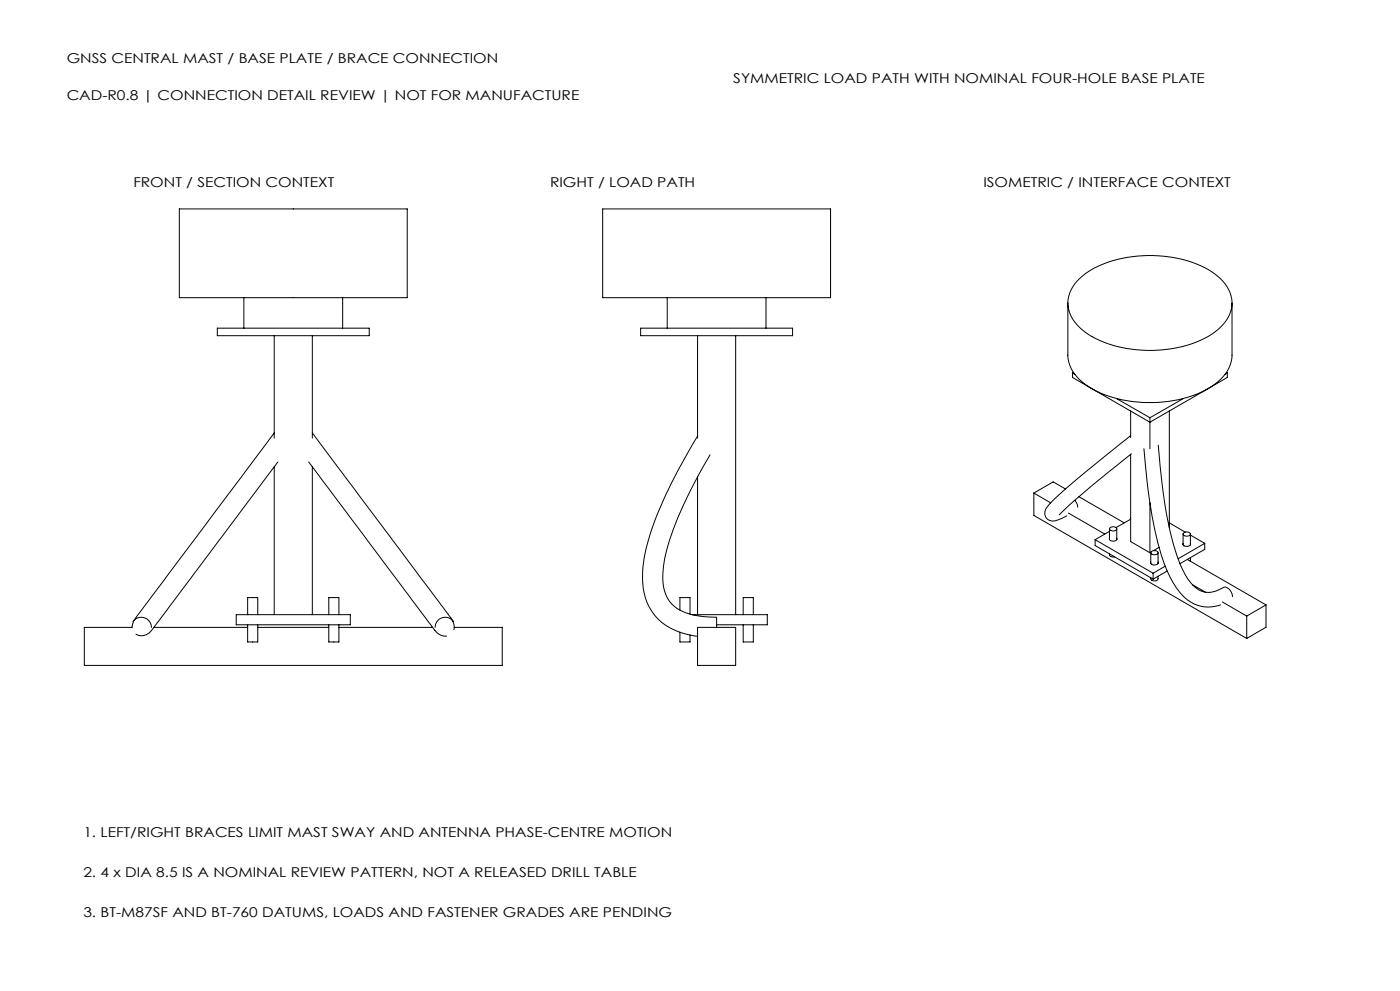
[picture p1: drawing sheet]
<svg xmlns="http://www.w3.org/2000/svg" width="420mm" height="297mm" viewBox="0 0 420 297" stroke-linecap="round" stroke-linejoin="round" font-family="sans-serif">
<g fill="none" stroke="#000" stroke-width=".3">
<path d="M53.8 62.6h68.4v26.6h-68.4zM180.8 62.6h68.4v26.6h-68.4zM65.2 98.4h45.6v2.2h-45.6zM73.2 89.2v9.2M102.8 89.2v9.2M192.2 98.4h45.6v2.2h-45.6zM200.2 89.2v9.2M229.8 89.2v9.2M320.4 90.8v15.6a11.6 11.6 0 0 0 6.1 9.4 38 38 0 0 0 29.7 3.3 19.8 19.8 0 0 0 12.4-8.7l.7-1.7 .3-1.8v-16.1M323.8 83.6a30.9 30.9 0 0 1 20.4-7 32.7 32.7 0 0 1 21.1 6.2 9.4 9.4 0 0 1 1.6 14.5 27.7 27.7 0 0 1-18.1 7.5 35.8 35.8 0 0 1-23.3-5.3 10.4 10.4 0 0 1-4.8-10.9l1.1-2.6zM82.3 100.6v30.7M93.7 100.6v30.7"/>
<path d="M209.3 100.6v30.7M220.7 100.6v83.6M321.8 111.8v1.3l23.2 13.4 23.2-13.4v-1.3M321.8 111.8l.7 .4M322.1 111.7l-.3 .1M335 119.4l10 5.8M355 119.4l-10 5.8M367.9 111.7l.3 .1M368.2 111.8l-.7 .4M82.3 129.7l-37.8 50.4a35.7 35.7 0 0 0-4.7 6.9l-.2 1h-14.3v11.4h125.4v-11.4h-14.5M82.3 139.9v44.3M83.4 138.5l-36.9 49a6.3 6.3 0 0 1-3.7 3h-.9l-1.1-.4"/>
<path d="M92.6 138.5l34 45.3a35.8 35.8 0 0 0 5.3 6.4l.8 .3 1.3 .1M93.7 129.7l37.7 50.4a36.5 36.5 0 0 1 4.8 7v1.6M93.7 139.9v44.3M209.3 130.7a157.1 157.1 0 0 0-14.2 29.4 33.4 33.4 0 0 0-1.6 18.6 16.1 16.1 0 0 0 13 11.5l2.8 .5M213 136.3a142.8 142.8 0 0 0-12.2 25.6 29.9 29.9 0 0 0-1.6 14.6 9.9 9.9 0 0 0 8.2 7.7l3.9 .6 3.7 .2v3M339.2 130.6l-7 5.5a167.4 167.4 0 0 0-17.9 15.7 2.53 2.53 0 0 0-.5 3.4 2.53 2.53 0 0 0 3.4 .7l2.8-1.3M339.2 123.2v8M339.2 136.2v26.1l5.8 3.4M339.4 136l-8 6.4a144.6 144.6 0 0 0-13.6 11.9M343.2 134.5l.4 4.7a134.7 134.7 0 0 0 5.6 29.5 22.1 22.1 0 0 0 8.1 11.8 10.3 10.3 0 0 0 8.8 .8M345 125.2v9.3M347.5 133.4l.9 9.3a110 110 0 0 0 5.7 26.5 13.9 13.9 0 0 0 6.1 7.9 7.9 7.9 0 0 0 7.1-1.1 2.82 2.82 0 0 1 2.4 2.8"/>
<path d="M350.8 123.2v34.9M209.3 142.9v41.3M310.2 147.8v6.7l63.8 36.8M310.2 147.8l5 2.9M319.7 146.5l-3.8-2.1-5.7 3.4M320.5 153.8l10.9 6.3M322.4 149.9l.6 .9 .3 1.2M323.7 148.9l13.6 7.8M332.8 158.5v3.2M332.8 159.2l-4.3 2.5M333 158.3a1.36 1.36 0 0 1 2 .2 1.18 1.18 0 0 1-1.1 .6 1.18 1.18 0 0 1-1-.7zM335 158.5v3.2"/>
<path d="M339.2 155.6l-4.4 2.5M345 150.7v15M350.8 156.7l4.8 2.8M355 159.8a1.2 1.2 0 0 1 2.1 .4 1.27 1.27 0 0 1-2.2-.2zM328.5 161.7v1.8l17.4 10.1M328.5 161.7l17.4 10.1M332.8 166a1.05 1.05 0 0 0 1.6 .9M332.8 161.3a1.2 1.2 0 0 0 1 1 1.2 1.2 0 0 0 1.3-.6l-.1-.4M345.2 168.4a1.2 1.2 0 0 0 1 1 1.2 1.2 0 0 0 1.3-.6l-.1-.4M345.2 165.7v3.2M345.3 165.5l-.3 .2M345.3 165.4a1.2 1.2 0 0 1 2.1 .4 1.26 1.26 0 0 1-2.1-.2z"/>
<path d="M345.9 171.8v1.8M347.4 172.7v.8a1.16 1.16 0 0 1-1.2 .6 1.16 1.16 0 0 1-1-.9M347.4 165.7v3.2M347.7 164l-1.7 1M349.6 169.7l-3.7 2.1M350.2 171.1l-4.3 2.5M354.9 162.8a.98 .98 0 0 0 .5 1 .98 .98 0 0 0 1.1-.1l.5-.3 .1-.6M354.9 160.1v3.2M356.2 167.7l23.6 13.6M357.1 167.1l-.1 1M357.1 160.1v3.2M357.1 160.4l4.3 2.4"/>
<path d="M357.8 175.3l3.8 2.2M361.4 162.8l-8 4.7M361.4 162.8v1.8l-7.4 4.3M40 186.2h-.1a3.1 3.1 0 0 1 3.4-1.1 3.1 3.1 0 0 1 2.1 2.9M46.2 188h28.1M70.9 184.2h34.2v3.1h-34.2zM74.3 187.3v5.1h3v-5.1M74.3 184.2v-5.1h3v5.1M77.3 188h21.3M98.6 184.2v-5.1h3.1v5.1M98.6 187.3v5.1h3.1v-5.1M101.7 188h28.1"/>
<path d="M136 186.2a3.1 3.1 0 0 0-3.4-1.1 3.1 3.1 0 0 0-2.1 2.9M204 189.5v2.9h3v-2.1M204 182.8v-3.7h3v4.9M207.6 184.2h22.6v3.1h-15.2M209.3 188h11.4v11.4h-11.4zM223 187.3v5.1h3v-5.1M223 184.2v-5.1h3v5.1M366.7 180.4l7.3 4.2M374 184.6v6.7M379.8 181.3l-5.8 3.3M379.8 181.3v6.7l-5.8 3.3"/>
</g>
<g font-size="4.1">
<text x="20" y="19">GNSS CENTRAL MAST / BASE PLATE / BRACE CONNECTION</text>
<text x="20" y="30">CAD-R0.8 | CONNECTION DETAIL REVIEW | NOT FOR MANUFACTURE</text>
<text x="220" y="25">SYMMETRIC LOAD PATH WITH NOMINAL FOUR-HOLE BASE PLATE</text>
<text x="40" y="56">FRONT / SECTION CONTEXT</text>
<text x="165" y="56">RIGHT / LOAD PATH</text>
<text x="295" y="56">ISOMETRIC / INTERFACE CONTEXT</text>
<text x="25" y="251">1. LEFT/RIGHT BRACES LIMIT MAST SWAY AND ANTENNA PHASE-CENTRE MOTION</text>
<text x="25" y="262.9">2. 4 x DIA 8.5 IS A NOMINAL REVIEW PATTERN, NOT A RELEASED DRILL TABLE</text>
<text x="25" y="274.9">3. BT-M87SF AND BT-760 DATUMS, LOADS AND FASTENER GRADES ARE PENDING</text>
</g>
</svg>
